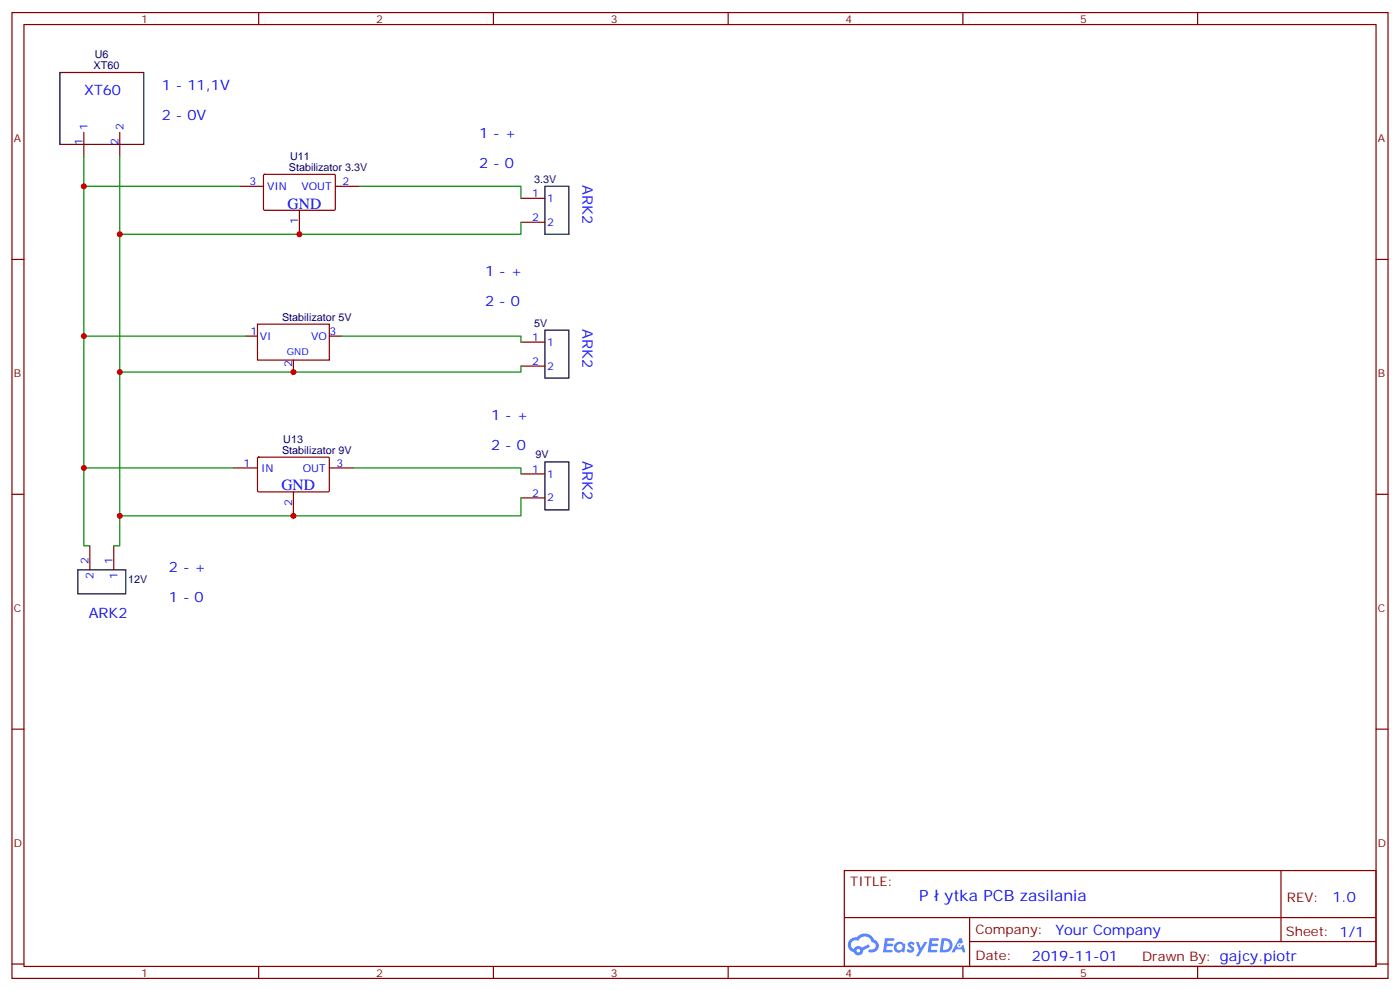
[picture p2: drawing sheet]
<svg xmlns="http://www.w3.org/2000/svg" width="412mm" height="292mm" viewBox="0 0 412 292" stroke-linecap="round" stroke-linejoin="round" font-family="sans-serif">
<g fill="none" stroke="#870000" stroke-width=".35">
<path d="M3.5 3.7h405.4v284.3h-405.4zM7.1 7.2h398.2v277.3h-398.2zM76.2 3.7v3.5M145.3 3.7v3.5M214.5 3.7v3.5M283.6 3.7v3.5M352.8 3.7v3.5M3.5 76.4h3.6M405.3 76.4h3.6M3.5 145.5h3.6M405.3 145.5h3.6M3.5 214.7h3.6"/>
<path d="M405.3 214.7h3.6M248.7 256.3h156.6v28.2h-156.6zM377.3 256.3v20.9M248.7 270.1h156.5M285.6 277.2h119.6M285.6 270.1v14.2M3.5 283.8h3.6M76.2 284.5v3.5M145.3 284.5v3.5M214.5 284.5v3.5M283.6 284.5v3.5M352.8 284.5v3.5"/>
<path d="M405.3 283.8h3.6"/>
</g>
<g fill="#5487ff">
<path d="M267.7 277.5a1.22 1.22 0 0 1 1.7 .2l-.4 .6a.47 .47 0 0 0-.3-.4 .47 .47 0 0 0-.5 .2l.1 .2a1.14 1.14 0 0 1 .8 1.8 1.14 1.14 0 0 1-1.9 0l-.2-.2 .5-.6 .7 .5a.29 .29 0 0 0 .3-.3 .29 .29 0 0 0-.2-.3 1.04 1.04 0 0 1-.6-1.7z"/>
<path d="M260.7 276.2h2.4l.3 .2-.2 .5-1.8 .1-.1 .8h1.5l.3 .4-.3 .4h-1.6l-.2 1.1h1.7l.2 .3-.2 .3-2.6 .1z"/>
<path d="M273.8 276.2h2.4l.3 .2-.1 .5-1.8 .1-.2 .8h1.6l.3 .4-.4 .4-1.6-.1-.1 1.1 1.7 .1 .2 .3-.2 .3-2.6 .1z"/>
<path d="M282.6 276.2h.7l.3 1.3-.6 .3a.69 .69 0 0 0-1 .3 .69 .69 0 0 0 .4 .9 .69 .69 0 0 0 .9-.6l.5-.2 .6 2.2h-.8l-.2-.9h-1.8l-.5 .9h-.8z"/>
<path d="M269.8 277.3h.8l.6 1.8 1.1-1.8h.9l-2.6 4.2h-.8l.9-1.5z"/>
<path d="M277.4 276.2l-.6 4.2h1.3a2.11 2.11 0 0 0 2.5-2.1 2.11 2.11 0 0 0-2.5-2.1zM278.1 277a1.39 1.39 0 0 1 1.7 1.4 1.39 1.39 0 0 1-1.8 1.2h-.3z"/>
<path d="M263.7 277.8a1.54 1.54 0 0 0-.1 2.2 1.54 1.54 0 0 0 2.2 .1l.6 .3 .3-2.3-.2-.3h-.4a1.49 1.49 0 0 0-2.4 0zM264 278.8a.94 .94 0 0 1 1.8 0 .94 .94 0 0 1-1.8 0z"/>
<path d="M250.4 276.6a2.18 2.18 0 0 0 1.1 3.7 1.44 1.44 0 0 0 1.6 .9 1.44 1.44 0 0 0 1.2-1.4l2-1.1-.5-.7-1.9 1a1.47 1.47 0 0 0-2.4 .4 1.39 1.39 0 0 1-.7-1.9 1.39 1.39 0 0 1 2-.5 2.12 2.12 0 0 1 2.2-1.3 2.12 2.12 0 0 1 1.9 1.7 1.14 1.14 0 0 1 1.1 1.4 1.14 1.14 0 0 1-1.7 .7 .43 .43 0 0 0-.5 .4 .43 .43 0 0 0 .4 .5 1.98 1.98 0 0 0 2.5-1.2 1.98 1.98 0 0 0-1.2-2.6 3.1 3.1 0 0 0-5.3-.6l-.9 .1zM252.3 279.9a.55 .55 0 0 1 1.1 0 .55 .55 0 0 1-1.1 0z"/>
<circle cx="282.6" cy="278.3" r=".26"/>
</g>
<path d="M17.6 21.3h24.7v21.2h-24.7zM160.5 54.9h7.1v14.1h-7.1zM160.5 97.2h7.1v14.1h-7.1zM160.5 136h7.1v14.1h-7.1zM22.9 167.7h14.1v7.1h-14.1z" fill="none" stroke="#000" stroke-width=".35"/>
<g fill="none" stroke="#870000" stroke-width=".35">
<path d="M24.7 39v7M35.3 39v7M70.6 54.9h7M77.7 51.5l.3-.2 20.6 .1 .2 .3-.1 10-.3 .2h-20.6l-.2-.3zM98.8 54.9h7M153.5 58.4h7M88.2 61.9v7.1M153.5 65.4h7M72.3 99h3.5M75.8 95.4h21.2v10.6h-21.2zM97 99h3.5M86.4 106v3.5"/>
<path d="M153.5 100.7h7M153.5 107.8h7M68.8 137.8h7M75.9 134.8l.3-.2h20.6l.2 .3v9.7l-.3 .2h-20.7l-.2-.3zM97 137.8h7.1M153.5 139.5h7M86.4 144.8v7.1M153.5 146.6h7M26.5 160.7v7M33.5 160.7v7"/>
</g>
<path d="M24.7 46v114.7h1.8M24.7 54.9h45.9M35.3 46v114.7h-1.8M105.8 54.9h47.7v3.5M153.5 65.4v3.6h-118.2M24.7 99h47.6M100.5 99h53v1.7M153.5 107.8v1.7h-118.2M24.7 137.8h44.1M104.1 137.8h49.4v1.7M153.5 146.6v5.3h-118.2" fill="none" stroke="#008700" stroke-width=".35"/>
<g fill="#c00">
<circle cx="86.4" cy="151.9" r=".88"/>
<circle cx="86.4" cy="109.5" r=".88"/>
<circle cx="88.2" cy="69" r=".88"/>
<circle cx="24.7" cy="137.8" r=".88"/>
<circle cx="35.3" cy="109.5" r=".88"/>
<circle cx="24.7" cy="54.9" r=".88"/>
<circle cx="35.3" cy="69" r=".88"/>
<circle cx="24.7" cy="99" r=".88"/>
<circle cx="35.3" cy="151.9" r=".88"/>
</g>
<g font-size="4.6" fill="#00f">
<text x="84.7" y="61.4">GND</text>
<text x="82.9" y="144.1">GND</text>
<text x="270.8" y="265.3">P</text>
<text x="278.2" y="265.3">ytka PCB zasilania</text>
</g>
<g font-size="4.2" fill="#00f">
<text x="24.8" y="28.1">XT60</text>
<text x="47.6" y="26.6">1 - 11,1V</text>
<text x="47.6" y="35.5">2 - 0V</text>
<text x="141.1" y="40.7">1 - +</text>
<text x="141.1" y="49.6">2 - 0</text>
<text x="171.6" y="54.5" transform="rotate(90 171.6 54.5)">ARK2</text>
<text x="142.9" y="81.3">1 - +</text>
<text x="142.9" y="90.1">2 - 0</text>
<text x="171.6" y="96.8" transform="rotate(90 171.6 96.8)">ARK2</text>
<text x="144.6" y="123.6">1 - +</text>
<text x="144.6" y="132.5">2 - 0</text>
<text x="171.6" y="135.7" transform="rotate(90 171.6 135.7)">ARK2</text>
<text x="49.7" y="168.5">2 - +</text>
<text x="49.7" y="177.3">1 - 0</text>
<text x="26.2" y="182">ARK2</text>
<text x="392.5" y="265.6">1.0</text>
<text x="310.9" y="275.1">Your Company</text>
<text x="304" y="282.9">2019-11-01</text>
</g>
<g font-size="3.9" fill="#800">
<text x="250.5" y="260.9">TITLE:</text>
<text x="379.1" y="265.6">REV:</text>
<text x="287.4" y="275.1">Company:</text>
<text x="378.7" y="275.7">Sheet: 1/1</text>
<text x="287.4" y="282.8">Date:</text>
<text x="336.4" y="282.8">Drawn By: gajcy.piotr</text>
</g>
<g font-size="3.2" fill="#800">
<text x="41.6" y="6.7">1</text>
<text x="110.8" y="6.7">2</text>
<text x="179.9" y="6.7">3</text>
<text x="249.1" y="6.7">4</text>
<text x="318.2" y="6.7">5</text>
<text x="4.1" y="41.8">A</text>
<text x="405.9" y="41.8">A</text>
<text x="4.1" y="110.9">B</text>
<text x="405.9" y="110.9">B</text>
<text x="4.1" y="180.1">C</text>
<text x="405.9" y="180.1">C</text>
<text x="4.1" y="249.2">D</text>
<text x="405.9" y="249.2">D</text>
<text x="41.6" y="287.5">1</text>
<text x="110.8" y="287.5">2</text>
<text x="179.9" y="287.5">3</text>
<text x="249.1" y="287.5">4</text>
<text x="318.2" y="287.5">5</text>
</g>
<g font-size="3.2" fill="#000080">
<text x="27.9" y="17.1">U6</text>
<text x="27.6" y="20.3">XT60</text>
<text x="85.4" y="47.1">U11</text>
<text x="85.1" y="50.3">Stabilizator 3.3V</text>
<text x="157.3" y="53.8">3.3V</text>
<text x="83.1" y="94.4">Stabilizator 5V</text>
<text x="157.3" y="96.1">5V</text>
<text x="83.4" y="130.4">U13</text>
<text x="83.1" y="133.5">Stabilizator 9V</text>
<text x="157.7" y="134.9">9V</text>
<text x="37.7" y="171.6">12V</text>
</g>
<g font-size="3.2" fill="#00f">
<text x="25.8" y="38.3" transform="rotate(-90 25.8 38.3)">1</text>
<text x="36.3" y="38.3" transform="rotate(-90 36.3 38.3)">2</text>
<text x="24.3" y="42.8" transform="rotate(-90 24.3 42.8)">1</text>
<text x="34.9" y="42.8" transform="rotate(-90 34.9 42.8)">2</text>
<text x="73.5" y="54.5">3</text>
<text x="78.7" y="55.9">VIN</text>
<text x="88.8" y="55.9">VOUT</text>
<text x="100.9" y="54.5">2</text>
<text x="156.7" y="58">1</text>
<text x="161.2" y="59.4">1</text>
<text x="156.7" y="65.1">2</text>
<text x="87.8" y="66" transform="rotate(-90 87.8 66)">1</text>
<text x="161.2" y="66.5">2</text>
<text x="73.8" y="98.6">1</text>
<text x="76.6" y="100">VI</text>
<text x="91.6" y="100">VO</text>
<text x="97" y="98.6">3</text>
<text x="156.7" y="100.4">1</text>
<text x="161.2" y="101.8">1</text>
<text x="156.7" y="107.4">2</text>
<text x="86.1" y="108" transform="rotate(-90 86.1 108)">2</text>
<text x="161.2" y="108.8">2</text>
<text x="71.7" y="137.4">1</text>
<text x="99.1" y="137.4">3</text>
<text x="76.9" y="138.8">IN</text>
<text x="89.2" y="138.8">OUT</text>
<text x="156.7" y="139.2">1</text>
<text x="161.2" y="140.6">1</text>
<text x="86.1" y="148.9" transform="rotate(-90 86.1 148.9)">2</text>
<text x="156.7" y="146.2">2</text>
<text x="161.2" y="147.6">2</text>
<text x="26.1" y="166" transform="rotate(-90 26.1 166)">2</text>
<text x="33.2" y="166" transform="rotate(-90 33.2 166)">1</text>
<text x="27.5" y="170.5" transform="rotate(-90 27.5 170.5)">2</text>
<text x="34.6" y="170.5" transform="rotate(-90 34.6 170.5)">1</text>
</g>
<text font-size="2.8" fill="#00f" x="84.5" y="104.7">GND</text>
</svg>
